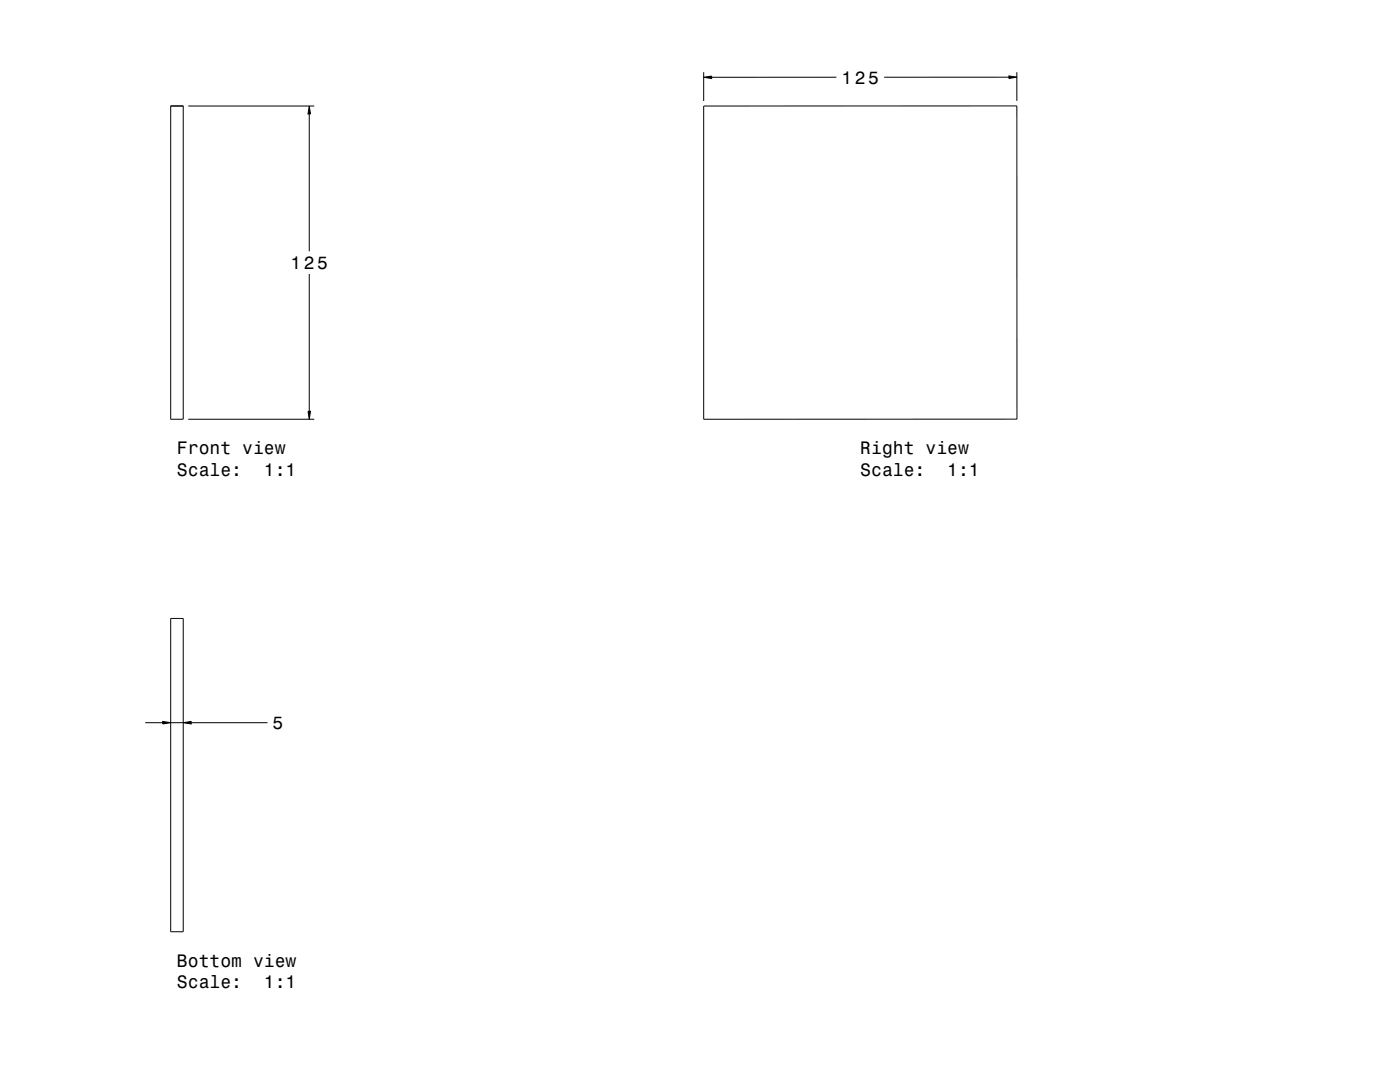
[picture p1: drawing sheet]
<svg xmlns="http://www.w3.org/2000/svg" width="559mm" height="432mm" viewBox="0 0 559 432" stroke-linecap="round" stroke-linejoin="round" font-family="sans-serif">
<g fill="none" stroke="#000" stroke-width=".4">
<path d="M280.9 30.8l3.1-.5v1zM280.9 28.8v11.5M333.8 30.8h-49.8M402.7 30.3l3.2 .5-3.2 .5zM402.7 30.8h-49.8M405.9 28.8v11.5M68.1 42.3h5v125h-5zM75.1 42.3h50.3M123.4 42.3l.5 3.2h-1zM123.4 45.5v54.8M280.9 42.3h125v125h-125zM123.4 109.3v54.8"/>
<path d="M75.1 167.3h50.3M122.9 164.1h1l-.5 3.2zM68.1 246.8h5v125h-5zM58 288.4h7M65 287.9l3.1 .5-3.1 .5zM68.1 288.4h5M73.1 288.4l3.2-.5v1zM76.3 288.4h30.5"/>
</g>
<g fill="#000">
<path d="M280.9 30.8l3.1-.5v1z" fill-rule="evenodd"/>
<path d="M402.7 30.3l3.2 .5-3.2 .5z" fill-rule="evenodd"/>
<path d="M123.4 42.3l.5 3.2h-1z" fill-rule="evenodd"/>
<path d="M122.9 164.1h1l-.5 3.2z" fill-rule="evenodd"/>
<path d="M65 287.9l3.1 .5-3.1 .5z" fill-rule="evenodd"/>
<path d="M73.1 288.4l3.2-.5v1z" fill-rule="evenodd"/>
</g>
<g font-size="7.2">
<text x="335.9" y="33.3">125</text>
<text x="115.9" y="107.3">125</text>
<text x="70.6" y="181.3">Front view</text>
<text x="343.4" y="181.3">Right view</text>
<text x="70.6" y="189.9">Scale:</text>
<text x="105.3" y="189.9">1:1</text>
<text x="343.4" y="189.9">Scale:</text>
<text x="378.1" y="189.9">1:1</text>
<text x="108.8" y="290.9">5</text>
<text x="70.6" y="385.8">Bottom view</text>
<text x="70.6" y="394.4">Scale:</text>
<text x="105.3" y="394.4">1:1</text>
</g>
</svg>
